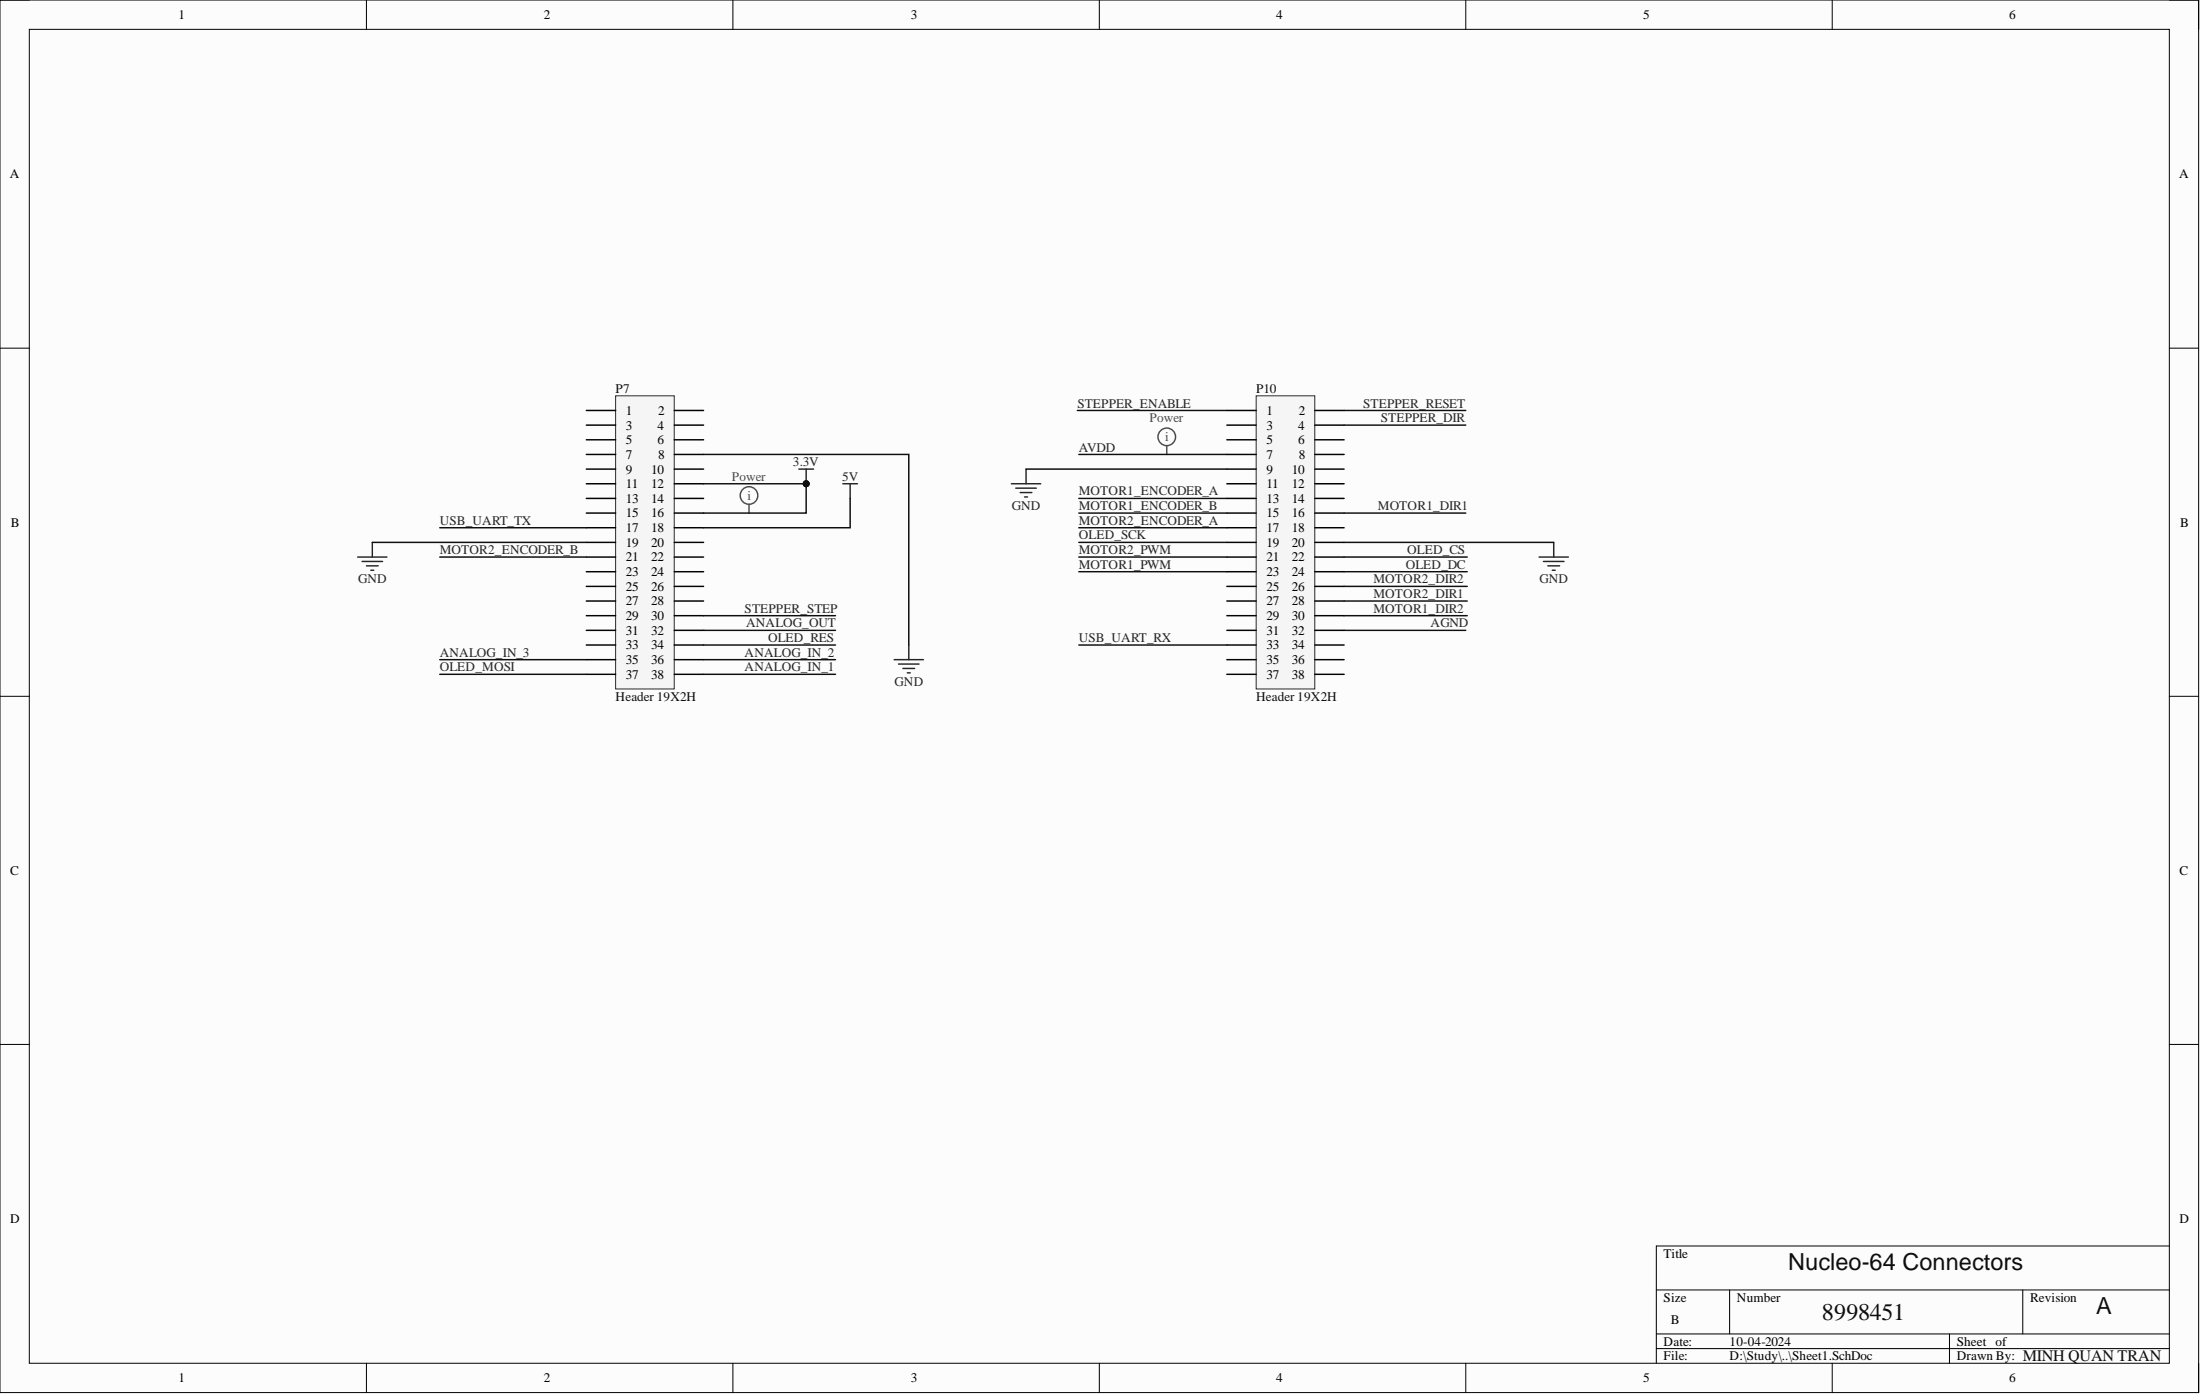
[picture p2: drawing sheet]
<svg xmlns="http://www.w3.org/2000/svg" width="381mm" height="241mm" viewBox="0 0 381 241" stroke-linecap="round" stroke-linejoin="round" font-family="sans-serif">
<path d="M0 0h380.8v241.1h-380.8z" fill-rule="evenodd" fill="#fcfcfc"/>
<path d="M0 0h380.8v241.1h-380.8z" fill="none" stroke="#000" stroke-width=".17"/>
<path d="M5.1 5.1h370.6v230.9h-370.6z" fill-rule="evenodd" fill="#fcfcfc"/>
<g fill="none" stroke="#000" stroke-width=".17">
<path d="M0 0h5.1M5.1 5.1h370.6v230.9h-370.6zM63.5 0v5.1M126.9 0v5.1M190.4 0v5.1M253.8 0v5.1M317.3 0v5.1M375.7 0h5.1v5.1M0 60.3h5.1M375.7 60.3h5.1M0 120.5h5.1M375.7 120.5h5.1"/>
<path d="M0 180.8h5.1M375.7 180.8h5.1M375.7 215.7h-88.9v20.3M63.5 236v5.1M126.9 236v5.1M190.4 236v5.1M253.8 236v5.1M286.8 223.3h88.9M286.8 230.9h88.9M286.8 233.4h88.9M299.5 223.3v7.6M317.3 236v5.1"/>
<path d="M337.6 230.9v5.1M350.3 223.3v7.6M380.8 236v5.1"/>
</g>
<path d="M106.6 68.5h10.2v50.8h-10.2z" fill-rule="evenodd" fill="#f5f5f5"/>
<path d="M106.6 68.5h10.2v50.8h-10.2z" fill="none" stroke="#262626" stroke-width=".17"/>
<g fill="none" stroke="#000" stroke-width=".25">
<path d="M101.5 71.1h5.1M101.5 73.6h5.1M101.5 76.1h5.1M101.5 78.7h5.1M116.8 71.1h5M116.8 73.6h5M116.8 76.1h5M116.8 78.7h5M101.5 81.2h5.1M101.5 83.7h5.1M101.5 86.3h5.1M101.5 88.8h5.1"/>
<path d="M101.5 91.4h5.1M101.5 93.9h5.1M101.5 96.4h5.1M101.5 99h5.1M116.8 81.2h5M116.8 83.7h5M116.8 86.3h5M116.8 88.8h5M116.8 91.4h5M116.8 93.9h5M116.8 96.4h5M116.8 99h5"/>
<path d="M101.5 101.5h5.1M101.5 104h5.1M101.5 106.6h5.1M101.5 109.1h5.1M101.5 111.6h5.1M101.5 114.2h5.1M101.5 116.7h5.1M116.8 101.5h5M116.8 104h5M116.8 106.6h5M116.8 109.1h5M116.8 111.6h5"/>
<path d="M116.8 114.2h5M116.8 116.7h5"/>
</g>
<path d="M61.9 96.4h5.1M62.7 97.2h3.6M63.5 97.9h2M64.2 98.7h.5M64.5 93.9v2.5M138.3 81.2h2.6M139.6 81.2v2.5" fill="none" stroke="#262626" stroke-width=".25"/>
<circle cx="139.6" cy="83.7" r=".51" fill="#0e0e0e"/>
<circle cx="139.6" cy="83.7" r=".51" fill="none" stroke="#0e0e0e" stroke-width=".17"/>
<path d="M146 83.7h2.5M147.2 83.7v2.6M154.8 114.2h5.1M155.6 114.9h3.6M156.4 115.7h2M157.1 116.5h.5M157.4 111.6v2.6" fill="none" stroke="#262626" stroke-width=".25"/>
<g fill="none" stroke="#4c4c4c" stroke-width=".25">
<path d="M129.7 87.3v1.5"/>
<circle cx="129.7" cy="85.8" r="1.52"/>
</g>
<path d="M217.5 68.5h10.2v50.8h-10.2z" fill-rule="evenodd" fill="#f5f5f5"/>
<path d="M217.5 68.5h10.2v50.8h-10.2z" fill="none" stroke="#262626" stroke-width=".17"/>
<g fill="none" stroke="#000" stroke-width=".25">
<path d="M212.5 71.1h5M212.5 73.6h5M212.5 76.1h5M212.5 78.7h5M227.7 71.1h5.1M227.7 73.6h5.1M227.7 76.1h5.1M227.7 78.7h5.1M212.5 81.2h5M212.5 83.7h5M212.5 86.3h5M212.5 88.8h5"/>
<path d="M212.5 91.4h5M212.5 93.9h5M212.5 96.4h5M212.5 99h5M227.7 81.2h5.1M227.7 83.7h5.1M227.7 86.3h5.1M227.7 88.8h5.1M227.7 91.4h5.1M227.7 93.9h5.1M227.7 96.4h5.1M227.7 99h5.1"/>
<path d="M212.5 101.5h5M212.5 104h5M212.5 106.6h5M212.5 109.1h5M212.5 111.6h5M212.5 114.2h5M212.5 116.7h5M227.7 101.5h5.1M227.7 104h5.1M227.7 106.6h5.1M227.7 109.1h5.1M227.7 111.6h5.1"/>
<path d="M227.7 114.2h5.1M227.7 116.7h5.1"/>
</g>
<path d="M175.2 83.7h5M175.9 84.5h3.6M176.7 85.3h2M177.4 86h.5M177.7 81.2v2.5M266.5 96.4h5.1M267.3 97.2h3.6M268.1 97.9h2M268.8 98.7h.5M269.1 93.9v2.5" fill="none" stroke="#262626" stroke-width=".25"/>
<g fill="none" stroke="#4c4c4c" stroke-width=".25">
<path d="M202.1 77.1v1.6"/>
<circle cx="202.1" cy="75.6" r="1.52"/>
</g>
<path d="M64.5 93.9h37M139.6 83.7v5.1h-17.8M147.2 86.3v5.1h-25.4" fill="none" stroke="#0e0e0e" stroke-width=".25"/>
<circle cx="139.6" cy="83.7" r=".51" fill="#0e0e0e"/>
<circle cx="139.6" cy="83.7" r=".51" fill="none" stroke="#0e0e0e" stroke-width=".17"/>
<path d="M121.8 83.7h17.8" fill="none" stroke="#0e0e0e" stroke-width=".25"/>
<circle cx="139.6" cy="83.7" r=".51" fill="#0e0e0e"/>
<circle cx="139.6" cy="83.7" r=".51" fill="none" stroke="#0e0e0e" stroke-width=".17"/>
<g fill="none" stroke="#0e0e0e" stroke-width=".25">
<path d="M121.8 78.7h35.6v32.9M186.6 71.1h25.9M186.8 78.7h25.7M232.8 73.6h21M232.8 71.1h21M76.2 96.4h25.3M76.2 91.4h25.3M177.7 81.2h34.8M186.8 96.4h25.7M186.8 86.3h25.7M186.8 88.8h25.7M186.8 91.4h25.7"/>
<path d="M186.8 93.9h25.7M186.8 99h25.7M232.8 96.4h21.3M232.8 88.8h21M232.8 93.9h36.3M232.8 99h21.3M76.2 116.7h25.3M76.2 114.2h25.3M121.8 116.7h22.9M121.8 106.6h22.9M121.8 109.1h22.9M121.8 111.6h22.9"/>
<path d="M121.8 114.2h22.9M186.8 111.6h25.7M232.8 106.6h21.3M232.8 109.1h21M232.8 104h21.3M232.8 101.5h21.3"/>
</g>
<g font-size="4.1" fill="#0e0e0e">
<text x="309.7" y="219.9">Nucleo-64 Connectors</text>
<text x="363" y="227.5">A</text>
<text x="315.5" y="228.5">8998451</text>
</g>
<text font-size="2.8" fill="#0e0e0e" x="350.3" y="235.6">MINH QUAN TRAN</text>
<g font-size="2.3">
<text x="30.9" y="3.3">1</text>
<text x="94.2" y="3.3">2</text>
<text x="157.7" y="3.3">3</text>
<text x="221" y="3.3">4</text>
<text x="284.6" y="3.3">5</text>
<text x="347.9" y="3.3">6</text>
<text x="1.7" y="30.9">A</text>
<text x="377.4" y="30.9">A</text>
<text x="108.4" y="71.8">1</text>
<text x="114" y="71.8">2</text>
<text x="219.3" y="71.8">1</text>
<text x="224.9" y="71.8">2</text>
<text x="108.4" y="74.4">3</text>
<text x="108.4" y="76.9">5</text>
<text x="113.9" y="74.4">4</text>
<text x="113.9" y="76.9">6</text>
<text x="219.3" y="74.4">3</text>
<text x="219.3" y="76.9">5</text>
<text x="224.8" y="74.4">4</text>
<text x="224.8" y="76.9">6</text>
<text x="108.4" y="79.4">7</text>
<text x="108.4" y="82">9</text>
<text x="112.8" y="82">10</text>
<text x="114" y="79.4">8</text>
<text x="219.3" y="79.4">7</text>
<text x="219.3" y="82">9</text>
<text x="223.7" y="82">10</text>
<text x="224.9" y="79.4">8</text>
<text x="108.4" y="84.5">11</text>
<text x="108.4" y="87">13</text>
<text x="108.4" y="89.6">15</text>
<text x="112.8" y="84.5">12</text>
<text x="112.8" y="87">14</text>
<text x="112.8" y="89.6">16</text>
<text x="219.3" y="84.5">11</text>
<text x="219.3" y="87">13</text>
<text x="219.3" y="89.6">15</text>
<text x="223.7" y="84.5">12</text>
<text x="223.7" y="87">14</text>
<text x="223.7" y="89.6">16</text>
<text x="1.9" y="91.2">B</text>
<text x="108.4" y="92.1">17</text>
<text x="108.4" y="94.6">19</text>
<text x="112.8" y="92.1">18</text>
<text x="112.8" y="94.6">20</text>
<text x="219.3" y="92.1">17</text>
<text x="219.3" y="94.6">19</text>
<text x="223.7" y="92.1">18</text>
<text x="223.7" y="94.6">20</text>
<text x="377.6" y="91.2">B</text>
<text x="108.4" y="97.2">21</text>
<text x="108.4" y="99.7">23</text>
<text x="112.8" y="97.2">22</text>
<text x="112.8" y="99.7">24</text>
<text x="219.3" y="97.2">21</text>
<text x="219.3" y="99.7">23</text>
<text x="223.7" y="97.2">22</text>
<text x="223.7" y="99.7">24</text>
<text x="108.4" y="102.3">25</text>
<text x="108.4" y="104.8">27</text>
<text x="108.4" y="107.3">29</text>
<text x="112.8" y="102.3">26</text>
<text x="112.8" y="104.8">28</text>
<text x="112.8" y="107.3">30</text>
<text x="219.3" y="102.3">25</text>
<text x="219.3" y="104.8">27</text>
<text x="219.3" y="107.3">29</text>
<text x="223.7" y="102.3">26</text>
<text x="223.7" y="104.8">28</text>
<text x="223.7" y="107.3">30</text>
<text x="108.4" y="109.9">31</text>
<text x="108.4" y="112.4">33</text>
<text x="112.8" y="109.9">32</text>
<text x="112.8" y="112.4">34</text>
<text x="219.3" y="109.9">31</text>
<text x="219.3" y="112.4">33</text>
<text x="223.7" y="109.9">32</text>
<text x="223.7" y="112.4">34</text>
<text x="108.4" y="114.9">35</text>
<text x="108.4" y="117.5">37</text>
<text x="112.8" y="114.9">36</text>
<text x="112.8" y="117.5">38</text>
<text x="219.3" y="114.9">35</text>
<text x="219.3" y="117.5">37</text>
<text x="223.7" y="114.9">36</text>
<text x="223.7" y="117.5">38</text>
<text x="1.8" y="151.4">C</text>
<text x="377.5" y="151.4">C</text>
<text x="1.8" y="211.7">D</text>
<text x="377.5" y="211.7">D</text>
<text x="288.1" y="217.7">Title</text>
<text x="288.1" y="225.3">Size</text>
<text x="300.8" y="225.3">Number</text>
<text x="351.6" y="225.3">Revision</text>
<text x="288.1" y="232.9">Date:</text>
<text x="289.4" y="229.1">B</text>
<text x="299.5" y="232.9">10-04-2024</text>
<text x="338.9" y="232.9">Sheet of</text>
<text x="30.9" y="239.3">1</text>
<text x="94.2" y="239.3">2</text>
<text x="157.7" y="239.3">3</text>
<text x="221" y="239.3">4</text>
<text x="284.6" y="239.3">5</text>
<text x="288.1" y="235.5">File:</text>
<text x="299.5" y="235.5">D:\Study\..\Sheet1.SchDoc</text>
<text x="338.9" y="235.5">Drawn By:</text>
<text x="347.9" y="239.3">6</text>
</g>
<g font-size="2.3" fill="#0e0e0e">
<text x="106.6" y="68">P7</text>
<text x="217.5" y="68">P10</text>
<text x="106.6" y="121.3">Header 19X2H</text>
<text x="217.5" y="121.3">Header 19X2H</text>
</g>
<g font-size="2.3" fill="#262626">
<text x="186.6" y="70.5">STEPPER_ENABLE</text>
<text x="236.1" y="70.5">STEPPER_RESET</text>
<text x="239.1" y="73.1">STEPPER_DIR</text>
<text x="137.3" y="80.7">3.3V</text>
<text x="145.9" y="83.2">5V</text>
<text x="186.8" y="78.2">AVDD</text>
<text x="175.2" y="88.3">GND</text>
<text x="186.8" y="85.8">MOTOR1_ENCODER_A</text>
<text x="186.8" y="88.3">MOTOR1_ENCODER_B</text>
<text x="238.6" y="88.3">MOTOR1_DIR1</text>
<text x="76.2" y="90.8">USB_UART_TX</text>
<text x="76.2" y="95.9">MOTOR2_ENCODER_B</text>
<text x="186.8" y="90.8">MOTOR2_ENCODER_A</text>
<text x="186.8" y="93.4">OLED_SCK</text>
<text x="186.8" y="95.9">MOTOR2_PWM</text>
<text x="243.7" y="95.9">OLED_CS</text>
<text x="62" y="101">GND</text>
<text x="186.8" y="98.5">MOTOR1_PWM</text>
<text x="237.9" y="101">MOTOR2_DIR2</text>
<text x="243.4" y="98.5">OLED_DC</text>
<text x="266.6" y="101">GND</text>
<text x="129" y="106.1">STEPPER_STEP</text>
<text x="237.9" y="103.5">MOTOR2_DIR1</text>
<text x="237.9" y="106.1">MOTOR1_DIR2</text>
<text x="76.2" y="113.7">ANALOG_IN_3</text>
<text x="129" y="113.7">ANALOG_IN_2</text>
<text x="129.2" y="108.6">ANALOG_OUT</text>
<text x="133" y="111.1">OLED_RES</text>
<text x="186.8" y="111.1">USB_UART_RX</text>
<text x="247.8" y="108.6">AGND</text>
<text x="76.2" y="116.2">OLED_MOSI</text>
<text x="129" y="116.2">ANALOG_IN_1</text>
<text x="154.9" y="118.8">GND</text>
</g>
<g font-size="2.3" fill="#4c4c4c">
<text x="199.1" y="73.1">Power</text>
<text x="201.8" y="76.4">i</text>
<text x="126.8" y="83.2">Power</text>
<text x="129.5" y="86.5">i</text>
</g>
</svg>
